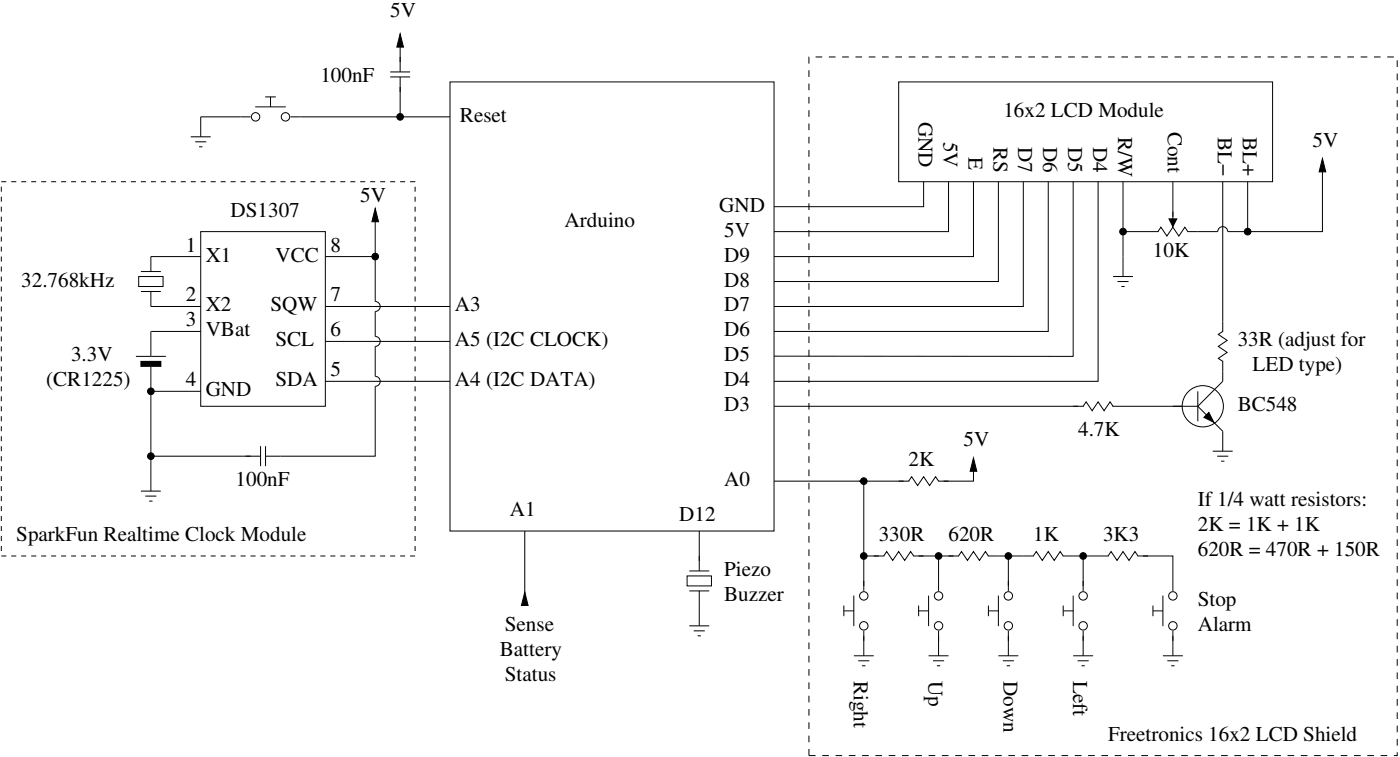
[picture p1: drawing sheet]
<svg xmlns="http://www.w3.org/2000/svg" width="281mm" height="152mm" viewBox="0 0 281 152" stroke-linecap="round" stroke-linejoin="round" font-family="sans-serif">
<g fill="none" stroke="#000" stroke-width=".2">
<path d="M53.3 19.4h2M54.3 19.4v2M78.3 14.4h4M78.3 15.4h4M80.3 6.8l.6 2.6h-1.3zM80.3 6.4v8M80.3 15.4v8M90.3 16.4h65v90h-65zM180.3 16.4h75v20h-75zM38.3 27.4h4M39.2 28.4h2.2M39.9 29.4h.7"/>
<path d="M50.3 23.4h-10v4M51.3 21.4h6M58.3 23.4h32M185.3 36.4v5h-30M190.3 36.4v10h-35M195.3 36.4v15h-40M200.3 36.4v20h-45M205.3 36.4v25h-50M210.3 36.4v30h-55M215.3 36.4v35h-60M220.3 36.4v40h-65M225.3 36.4v10"/>
<path d="M235.3 36.4v8M245.3 36.4v30.1M265.3 31.8l.6 2.6h-1.3zM265.3 31.4v15h-15v-10M27.8 55.4h4.9v2h-4.9zM28.3 58.4h4M28.3 54.4h4M30.3 58.4v3h10M40.3 46.4h25v35h-25zM40.3 51.4h-10v3M75.3 41.8l.6 2.6h-1.3zM75.3 51.4v9a1 1 0 0 1 1 1 1 1 0 0 1-1 1v5a1 1 0 0 1 1 1 1 1 0 0 1-1 1v6a1 1 0 0 1 1 1 1 1 0 0 1-1 1v14h-19"/>
<path d="M75.3 41.4v10h-10M223.3 55.4h4M224.1 56.4h2.3M224.9 57.4h.7M232.3 46.4l.6-.9 1.2 1.8 1.2-1.8 1.2 1.8 1.2-1.8 .6 .9M232.4 46.4h-7.1v9M234.5 43.9h1.5l-.7 1.5zM238.1 46.4h6.2a1 1 0 0 1 1-1 1 1 0 0 1 1 1h4M30.3 66.4h10M40.3 78.4h-10v16M65.3 61.4h25M65.3 68.4h25"/>
<path d="M65.3 76.4h25M245.3 66.4l-.9 .6 1.7 1.2-1.7 1.2 1.7 1.2-1.7 1.2 .9 .6M245.3 72.3v4.1M30.3 91.4h20M155.3 96.4h18v21M155.3 81.4h61M172.3 96.4h10.1M182.3 96.4l.6-.9 1.2 1.8 1.2-1.8 1.2 1.8 1.2-1.8 .6 .9M188.1 96.4h2.2M195.3 91.8l.6 2.6h-1.3zM195.3 91.4v5h-6M225.3 81.4h12"/>
<path d="M243.3 90.4h4M244.1 91.4h2.3M244.9 92.4h.7M245.3 86.4v4M105.3 118.7l.6 2.6h-1.3zM105.3 106.4v15M140.3 106.4v6M171.3 119.4v6M173.3 111.4h4.1M173.3 116.4v2M177.3 111.4l.6-.9 1.2 1.8 1.2-1.8 1.2 1.8 1.2-1.8 .6 .9M183.1 111.4h9.3"/>
<path d="M186.3 119.4v6M188.3 111.4v7M192.3 111.4l.6-.9 1.2 1.8 1.2-1.8 1.2 1.8 1.2-1.8 .6 .9M198.1 111.4h9.3M200.3 119.4v6M202.3 111.4v7M207.3 111.4l.6-.9 1.2 1.8 1.2-1.8 1.2 1.8 1.2-1.8 .6 .9M213.1 111.4h9.3M215.3 119.4v6M217.3 111.4v7M222.3 111.4l.6-.9 1.2 1.8 1.2-1.8 1.2 1.8 1.2-1.8 .6 .9M228.1 111.4h2.2"/>
<path d="M229.3 111.4h6v7M233.3 119.4v6M169.3 122.4h2M169.3 121.4v2M171.3 131.4h4M172.1 132.4h2.3M172.9 133.4h.7M173.3 126.4v5M184.3 122.4h2M184.3 121.4v2M186.3 131.4h4M187.1 132.4h2.3"/>
<path d="M187.9 133.4h.7M188.3 126.4v5M198.3 122.4h2M198.3 121.4v2M200.3 131.4h4M201.1 132.4h2.3M201.9 133.4h.7M202.3 126.4v5M213.3 122.4h2M213.3 121.4v2M215.3 131.4h4M216.1 132.4h2.3"/>
<path d="M216.9 133.4h.7M217.3 126.4v5M231.3 122.4h2M231.3 121.4v2M233.3 131.4h4M234.1 132.4h2.3M234.9 133.4h.7M235.3 126.4v5"/>
<circle cx="51.3" cy="23.4" r=".84"/>
<circle cx="57.3" cy="23.4" r=".84"/>
<circle cx="80.3" cy="23.4" r=".67"/>
<circle cx="225.3" cy="46.4" r=".67"/>
<circle cx="250.3" cy="46.4" r=".67"/>
<circle cx="173.3" cy="96.4" r=".67"/>
<circle cx="173.3" cy="111.4" r=".67"/>
<circle cx="173.3" cy="119.4" r=".84"/>
<circle cx="188.3" cy="111.4" r=".67"/>
<circle cx="188.3" cy="119.4" r=".84"/>
<circle cx="202.3" cy="111.4" r=".67"/>
<circle cx="202.3" cy="119.4" r=".84"/>
<circle cx="217.3" cy="111.4" r=".67"/>
<circle cx="217.3" cy="119.4" r=".84"/>
<circle cx="235.3" cy="119.4" r=".84"/>
<circle cx="173.3" cy="125.4" r=".84"/>
<circle cx="188.3" cy="125.4" r=".84"/>
<circle cx="202.3" cy="125.4" r=".84"/>
<circle cx="217.3" cy="125.4" r=".84"/>
<circle cx="235.3" cy="125.4" r=".84"/>
</g>
<g fill="#000">
<path d="M80.3 6.8l.6 2.6h-1.3zM265.3 31.8l.6 2.6h-1.3zM75.3 41.8l.6 2.6h-1.3zM234.5 43.9h1.5l-.7 1.5zM195.3 91.8l.6 2.6h-1.3zM105.3 118.7l.6 2.6h-1.3z"/>
<circle cx="80.3" cy="23.4" r=".67"/>
<circle cx="225.3" cy="46.4" r=".67"/>
<circle cx="250.3" cy="46.4" r=".67"/>
<circle cx="173.3" cy="96.4" r=".67"/>
<circle cx="173.3" cy="111.4" r=".67"/>
<circle cx="188.3" cy="111.4" r=".67"/>
<circle cx="202.3" cy="111.4" r=".67"/>
<circle cx="217.3" cy="111.4" r=".67"/>
</g>
<path d="M.3 36.4h83v75h-83z" fill="none" stroke="#000" stroke-width=".2" stroke-dasharray="1" stroke-linecap="butt"/>
<path d="M162.3 11.4h118v140h-118z" fill="none" stroke="#000" stroke-width=".2" stroke-dasharray="1.3" stroke-linecap="butt"/>
<path d="M30.3 73.4v5z" fill="#fff"/>
<path d="M28.3 72.4h4v1h-4zM30.3 73.4v5" fill="none" stroke="#000" stroke-width=".2"/>
<path d="M28.3 72.4h4v1h-4z" fill-rule="evenodd" fill="#000"/>
<path d="M27.3 71.4h6z" fill="#fff"/>
<path d="M27.3 71.4h6" fill="none" stroke="#000" stroke-width=".2"/>
<path d="M30.3 66.4v5z" fill="#fff"/>
<g fill="none" stroke="#000" stroke-width=".2">
<path d="M30.3 66.4v5M240.3 78.4v6M245.3 76.4l-5 5M28.3 98.4h4M29.2 99.4h2.2M30.3 94.4v4M49.3 91.4h3M52.3 89.4v4M53.3 91.4h3M53.3 89.4v4M215.3 81.4h2.1M217.3 81.4l.6-.9 1.2 1.8 1.2-1.8 1.2 1.8 1.2-1.8 .6 .9"/>
<path d="M223.1 81.4h2.2M235.3 81.4h5M240.3 81.4l5 5M241.5 83.6l1-1 1 2zM29.9 100.4h.7M137.8 115.4h4.9v2h-4.9zM138.3 118.4h4M138.3 114.4h4M140.3 111.4v3M140.3 118.4v7M138.3 125.4h4M139.1 126.4h2.3"/>
<path d="M139.9 127.4h.7"/>
<circle cx="75.3" cy="51.4" r=".67"/>
<circle cx="30.3" cy="78.4" r=".67"/>
<circle cx="30.3" cy="91.4" r=".67"/>
<circle cx="241.3" cy="81.4" r="4.1"/>
</g>
<g fill="#000">
<path d="M241.5 83.6l1-1 1 2z"/>
<circle cx="75.3" cy="51.4" r=".67"/>
<circle cx="30.3" cy="78.4" r=".67"/>
<circle cx="30.3" cy="91.4" r=".67"/>
</g>
<g font-size="4.2">
<text x="78.3" y="3.4">5V</text>
<text x="64.3" y="16.4">100nF</text>
<text x="201.3" y="23.4">16x2 LCD Module</text>
<text x="92.3" y="24.4">Reset</text>
<text x="184.3" y="24.4" transform="rotate(90 184.3 24.4)">GND</text>
<text x="189.3" y="28.4" transform="rotate(90 189.3 28.4)">5V</text>
<text x="199.3" y="29.4" transform="rotate(90 199.3 29.4)">RS</text>
<text x="204.3" y="29.4" transform="rotate(90 204.3 29.4)">D7</text>
<text x="209.3" y="29.4" transform="rotate(90 209.3 29.4)">D6</text>
<text x="214.3" y="29.4" transform="rotate(90 214.3 29.4)">D5</text>
<text x="219.3" y="29.4" transform="rotate(90 219.3 29.4)">D4</text>
<text x="224.3" y="27.4" transform="rotate(90 224.3 27.4)">R/W</text>
<text x="234.3" y="26.4" transform="rotate(90 234.3 26.4)">Cont</text>
<text x="244.3" y="27.4" transform="rotate(90 244.3 27.4)">BL−</text>
<text x="249.3" y="27.4" transform="rotate(90 249.3 27.4)">BL+</text>
<text x="263.3" y="29.4">5V</text>
<text x="194.3" y="31.4" transform="rotate(90 194.3 31.4)">E</text>
<text x="72.3" y="40.4">5V</text>
<text x="46.3" y="43.4">DS1307</text>
<text x="113.3" y="45.4">Arduino</text>
<text x="144.3" y="42.4">GND</text>
<text x="145.3" y="47.4">5V</text>
<text x="37.3" y="50.4">1</text>
<text x="41.3" y="52.4">X1</text>
<text x="55.3" y="52.4">VCC</text>
<text x="66.3" y="50.4">8</text>
<text x="145.3" y="52.4">D9</text>
<text x="231.3" y="51.4">10K</text>
<text x="4.3" y="57.4">32.768kHz</text>
<text x="145.3" y="57.4">D8</text>
<text x="37.3" y="60.4">2</text>
<text x="37.3" y="65.4">3</text>
<text x="41.3" y="62.4">X2</text>
<text x="54.3" y="62.4">SQW</text>
<text x="66.3" y="60.4">7</text>
<text x="91.3" y="62.4">A3</text>
<text x="145.3" y="62.4">D7</text>
<text x="41.3" y="67.4">VBat</text>
<text x="55.3" y="69.4">SCL</text>
<text x="66.3" y="67.4">6</text>
<text x="91.3" y="69.4">A5 (I2C CLOCK)</text>
<text x="145.3" y="67.4">D6</text>
<text x="248.3" y="69.4">33R (adjust for</text>
<text x="9.3" y="77.4">(CR1225)</text>
<text x="14.3" y="72.4">3.3V</text>
<text x="37.3" y="77.4">4</text>
<text x="55.3" y="77.4">SDA</text>
<text x="66.3" y="75.4">5</text>
<text x="91.3" y="77.4">A4 (I2C DATA)</text>
<text x="145.3" y="72.4">D5</text>
<text x="145.3" y="77.4">D4</text>
<text x="251.3" y="74.4">LED type)</text>
<text x="41.3" y="79.4">GND</text>
<text x="145.3" y="82.4">D3</text>
<text x="248.3" y="82.4">BC548</text>
<text x="193.3" y="89.4">5V</text>
<text x="216.3" y="87.4">4.7K</text>
<text x="182.3" y="93.4">2K</text>
<text x="47.3" y="97.4">100nF</text>
<text x="145.3" y="97.4">A0</text>
<text x="240.3" y="101.4">If 1/4 watt resistors:</text>
<text x="102.3" y="103.4">A1</text>
<text x="136.3" y="104.4">D12</text>
<text x="240.3" y="106.4">2K = 1K + 1K</text>
<text x="3.3" y="108.4">SparkFun Realtime Clock Module</text>
<text x="176.3" y="108.4">330R</text>
<text x="190.3" y="108.4">620R</text>
<text x="207.3" y="108.4">1K</text>
<text x="221.3" y="108.4">3K3</text>
<text x="240.3" y="111.4">620R = 470R + 150R</text>
<text x="145.3" y="115.4">Piezo</text>
<text x="145.3" y="120.4">Buzzer</text>
<text x="240.3" y="121.4">Stop</text>
<text x="100.3" y="131.4">Battery</text>
<text x="101.3" y="126.4">Sense</text>
<text x="240.3" y="126.4">Alarm</text>
<text x="101.3" y="136.4">Status</text>
<text x="171.3" y="136.4" transform="rotate(90 171.3 136.4)">Right</text>
<text x="186.3" y="136.4" transform="rotate(90 186.3 136.4)">Up</text>
<text x="201.3" y="136.4" transform="rotate(90 201.3 136.4)">Down</text>
<text x="215.3" y="136.4" transform="rotate(90 215.3 136.4)">Left</text>
<text x="222.3" y="148.4">Freetronics 16x2 LCD Shield</text>
</g>
</svg>
